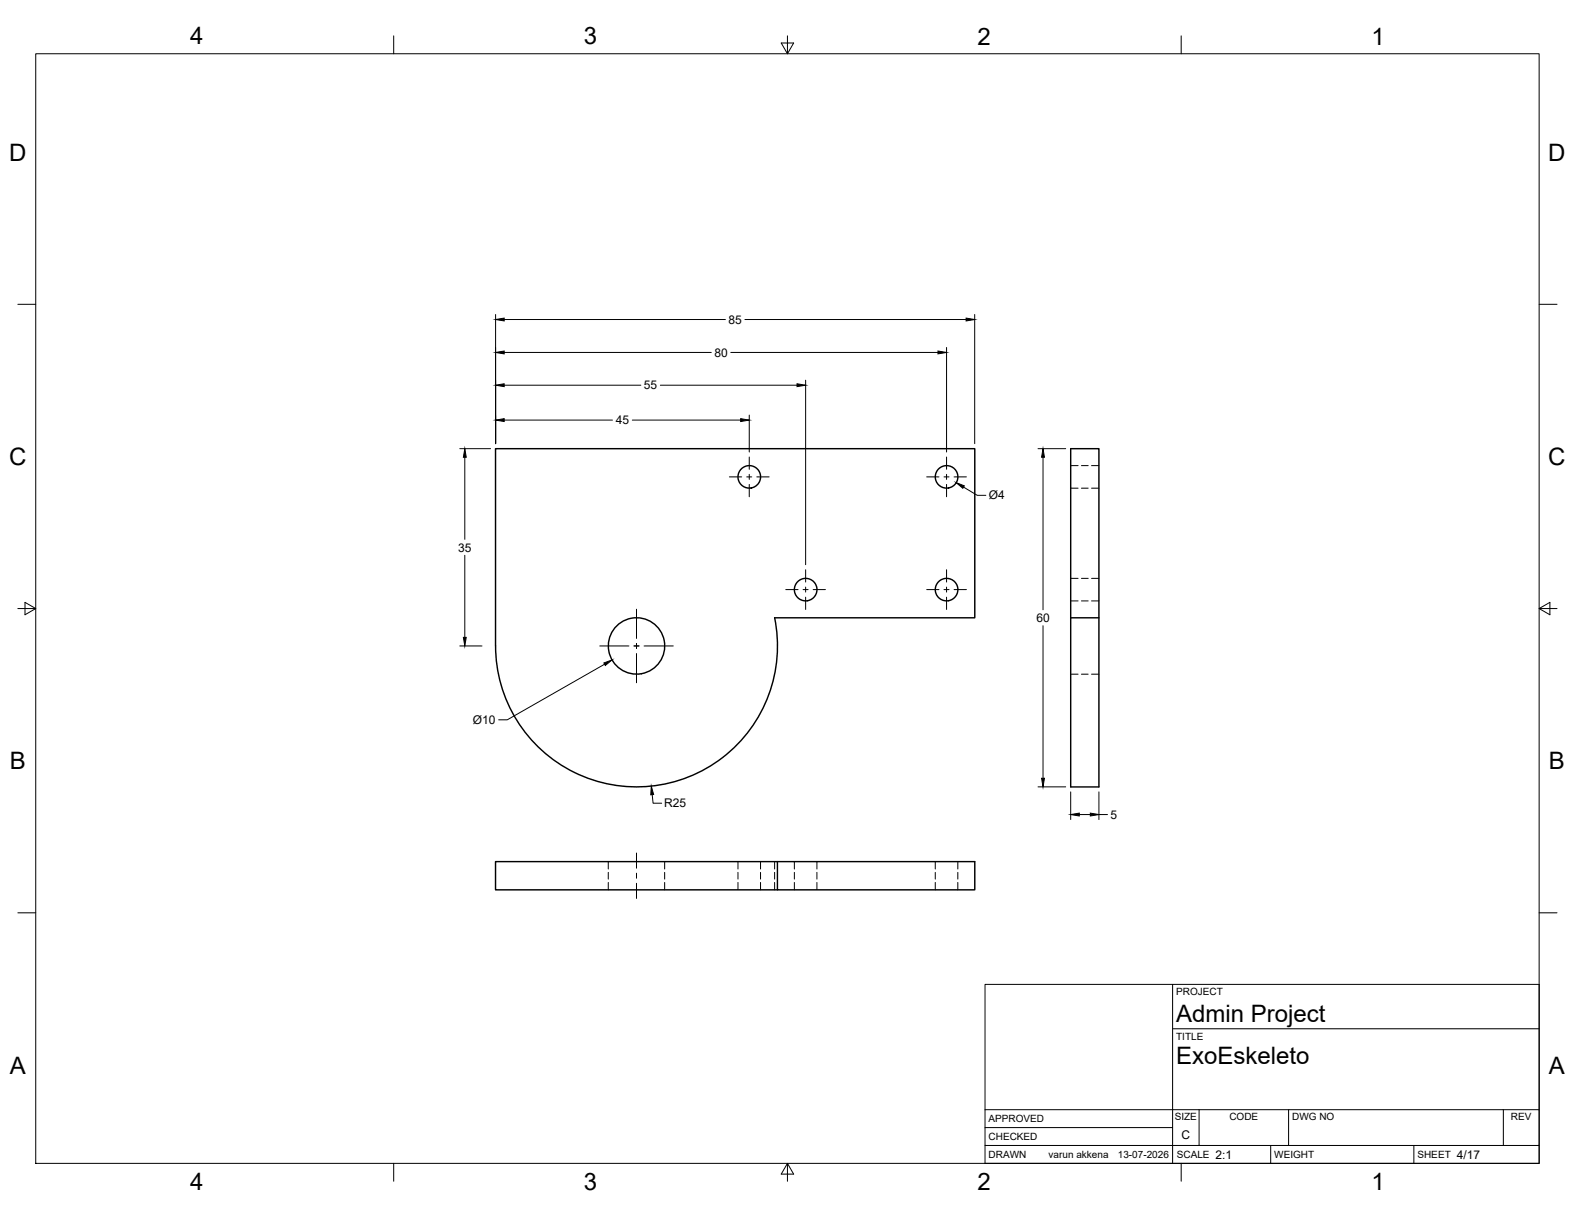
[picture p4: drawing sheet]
<svg xmlns="http://www.w3.org/2000/svg" width="559mm" height="432mm" viewBox="0 0 559 432" stroke-linecap="round" stroke-linejoin="round" font-family="sans-serif">
<!-- layer: Visible -->
<g fill="none" stroke="#000" stroke-width=".51">
<path d="M379.9 159.2h10v60h-10zM274.8 219.2a50 50 0 0 1-43.9 59.7 50 50 0 0 1-55.1-49.7v-70h170v60h-71M379.9 219.2v60h10v-60M275.8 305.7h-100v10h100M275.8 305.7h70v10h-70z"/>
<circle cx="265.8" cy="169.2" r="4"/>
<circle cx="335.8" cy="169.2" r="4"/>
<circle cx="285.8" cy="209.2" r="4"/>
<circle cx="335.8" cy="209.2" r="4"/>
<circle cx="225.8" cy="229.2" r="10"/>
</g>
<!-- layer: Hidden -->
<g fill="none" stroke="#000" stroke-width=".35">
<path d="M379.9 173.2h2.6M379.9 165.2h2.6M383.7 173.2h2.4M383.7 165.2h2.4M387.3 173.2h2.6M387.3 165.2h2.6M379.9 213.2h2.6M379.9 205.2h2.6M383.7 213.2h2.4M383.7 205.2h2.4M387.3 213.2h2.6M387.3 205.2h2.6"/>
<path d="M379.9 239.2h2.6M383.7 239.2h2.4M387.3 239.2h2.6M215.8 305.7v2.6M215.8 309.5v2.4M215.8 313.1v2.6M235.8 305.7v2.6M235.8 309.5v2.4M235.8 313.1v2.6M261.8 305.7v2.6M261.8 309.5v2.4M261.8 313.1v2.6"/>
<path d="M269.8 305.7v2.6M269.8 309.5v2.4M269.8 313.1v2.6M274.8 305.7v2.6M274.8 309.5v2.4M274.8 313.1v2.6M281.8 305.7v2.6M281.8 309.5v2.4M281.8 313.1v2.6M289.8 305.7v2.6M289.8 309.5v2.4M289.8 313.1v2.6"/>
<path d="M331.8 305.7v2.6M331.8 309.5v2.4M331.8 313.1v2.6M339.8 305.7v2.6M339.8 309.5v2.4M339.8 313.1v2.6"/>
</g>
<!-- layer: Border -->
<g fill="none" stroke="#000" stroke-width=".35">
<path d="M12.7 19.1h533.4v393.7h-533.4zM139.7 12.7v6.4M277.2 15.3h4.4l-2.2 3.8zM279.4 12.7v6.4M419.1 12.7v6.4M6.3 108h6.4M546.1 108h6.3M6.3 215.9h6.4M8.9 213.7l3.8 2.2-3.8 2.2zM546.1 215.9l3.8 2.2v-4.4l-3.8 2.2h6.3M6.3 323.9h6.4M546.1 323.9h6.3"/>
<path d="M139.7 412.8v6.3M279.4 412.8l2.2 3.8h-4.4zM279.4 412.8v6.3M419.1 412.8v6.3"/>
</g>
<!-- layer: Titleblock -->
<path d="M349.5 349.3h196.6v63.5h-196.6zM416 349.3v63.5M416 365h130.1M349.5 393.7h196.6M425.4 393.7v12.7M457.2 393.7v12.7M533.4 393.7v12.7M349.5 406.4h196.6M349.5 400.1h66.5M450.8 406.4v6.4M501.6 406.4v6.4" fill="none" stroke="#000" stroke-width=".36"/>
<!-- layer: Smart Centers -->
<g fill="none" stroke="#000" stroke-width=".35">
<path d="M258.8 169.2h4.3M264.9 169.2h1.8M265.8 162.2v4.3M265.8 168.3v1.8M265.8 171.9v4.4M268.5 169.2h4.4M328.8 169.2h4.3M334.9 169.2h1.8M335.8 162.2v4.3M335.8 168.3v1.8M335.8 171.9v4.4M338.5 169.2h4.4"/>
<path d="M225.8 216.2v10.3M278.8 209.2h4.3M284.9 209.2h1.8M285.8 202.1v4.4M285.8 208.3v1.8M285.8 211.9v4.3M288.5 209.2h4.4M328.8 209.2h4.3M334.9 209.2h1.8M335.8 202.1v4.4M335.8 208.3v1.8M335.8 211.9v4.3"/>
<path d="M338.5 209.2h4.4M212.8 229.2h10.3M224.9 229.2h1.8M225.8 228.3v1.8M225.8 231.9v10.4M228.5 229.2h10.4M225.8 302.7v5.3M225.8 309.8v1.8M225.8 313.4v5.4"/>
</g>
<!-- layer: FD_Dimensions -->
<g fill="none" stroke="#000" stroke-width=".35">
<path d="M175.8 111.6v45.8M178.9 113.4h78.5M264.3 113.4h78.5M345.8 111.6v45.8M178.9 125.1h73.5M178.9 136.7h48.5M234.3 136.7h48.5M259.3 125.1h73.5M285.8 134.9v65.5M335.8 123.3v37.1M163.1 159.2h11M178.9 149.1h38.4"/>
<path d="M224.3 149.1h38.5M265.8 147.3v13.1M368.3 159.2h9.8M164.9 162.2v29.2M341.9 172.8l4.8 2.9h3.1M370.1 162.2v54.2M164.9 197v29.1M163.1 229.2h7.9M214.5 235.7l-34.5 19.7h-3.1M370.1 222v54.1M368.3 279.2h9.8M231.4 281.9l.3 3.1h3.1"/>
<path d="M379.9 281v9.8M382.9 289h3.9M389.9 281v9.8M389.9 289h3"/>
</g>
<g fill="#000" stroke="#000" stroke-width=".35">
<path d="M175.8 113.4l3.1-.5v1zM342.8 112.9l3 .5-3 .5zM175.8 125.1l3.1-.6v1.1zM175.8 136.7l3.1-.5v1zM282.8 136.2l3 .5-3 .5zM332.8 124.5l3 .6-3 .5zM175.8 149.1l3.1-.6v1.1zM262.8 148.5l3 .6-3 .5zM164.9 159.2l.5 3h-1zM339.3 171.3l2.8 1.1-.5 .8zM370.1 159.2l.5 3h-1.1zM164.4 226.1h1l-.5 3.1z"/>
<path d="M214.2 235.2l2.9-1.1-2.3 2zM369.5 276.1h1.1l-.5 3.1zM231.1 278.9l.8 3-1 .1zM379.9 289l3-.5v1zM386.8 288.5l3.1 .5-3.1 .5z"/>
</g>
<g font-size="8.5">
<text x="67.5" y="15.8">4</text>
<text x="207.2" y="15.7">3</text>
<text x="346.9" y="15.8">2</text>
<text x="486.6" y="15.8">1</text>
<text x="3.3" y="57">D</text>
<text x="549.3" y="57">D</text>
<text x="3.3" y="165">C</text>
<text x="549.3" y="165">C</text>
<text x="3.5" y="272.9">B</text>
<text x="549.6" y="272.9">B</text>
<text x="417.3" y="362.5">Admin Project</text>
<text x="417.3" y="377.5">ExoEskeleto</text>
<text x="3.5" y="380.9">A</text>
<text x="549.6" y="380.9">A</text>
<text x="67.5" y="422.2">4</text>
<text x="207.2" y="422.1">3</text>
<text x="346.9" y="422.2">2</text>
<text x="486.6" y="422.2">1</text>
</g>
<g font-size="4.3">
<text x="258.5" y="114.9">85</text>
<text x="253.5" y="126.5">80</text>
<text x="228.5" y="138.2">55</text>
<text x="218.5" y="150.6">45</text>
<text x="350.9" y="177.2">Ø4</text>
<text x="162.5" y="195.7">35</text>
<text x="367.7" y="220.7">60</text>
<text x="167.8" y="256.9">Ø10</text>
<text x="235.7" y="286.5">R25</text>
<text x="394" y="290.5">5</text>
<text x="419.2" y="404.2">C</text>
<text x="431.3" y="411.1">2:1</text>
<text x="516.9" y="411.1">4/17</text>
</g>
<g font-size="3.5">
<text x="417.3" y="353.1">PROJECT</text>
<text x="417.3" y="368.8">TITLE</text>
<text x="350.8" y="398.2">APPROVED</text>
<text x="416.8" y="397.5">SIZE</text>
<text x="436.2" y="397.5">CODE</text>
<text x="458.4" y="397.5">DWG NO</text>
<text x="536.1" y="397.5">REV</text>
<text x="350.8" y="404.5">CHECKED</text>
<text x="350.8" y="410.9">DRAWN</text>
<text x="372" y="410.9">varun akkena</text>
<text x="396.6" y="410.9">13-07-2026</text>
<text x="417.5" y="410.9">SCALE</text>
<text x="452.1" y="410.9">WEIGHT</text>
<text x="502.9" y="410.9">SHEET</text>
</g>
</svg>
